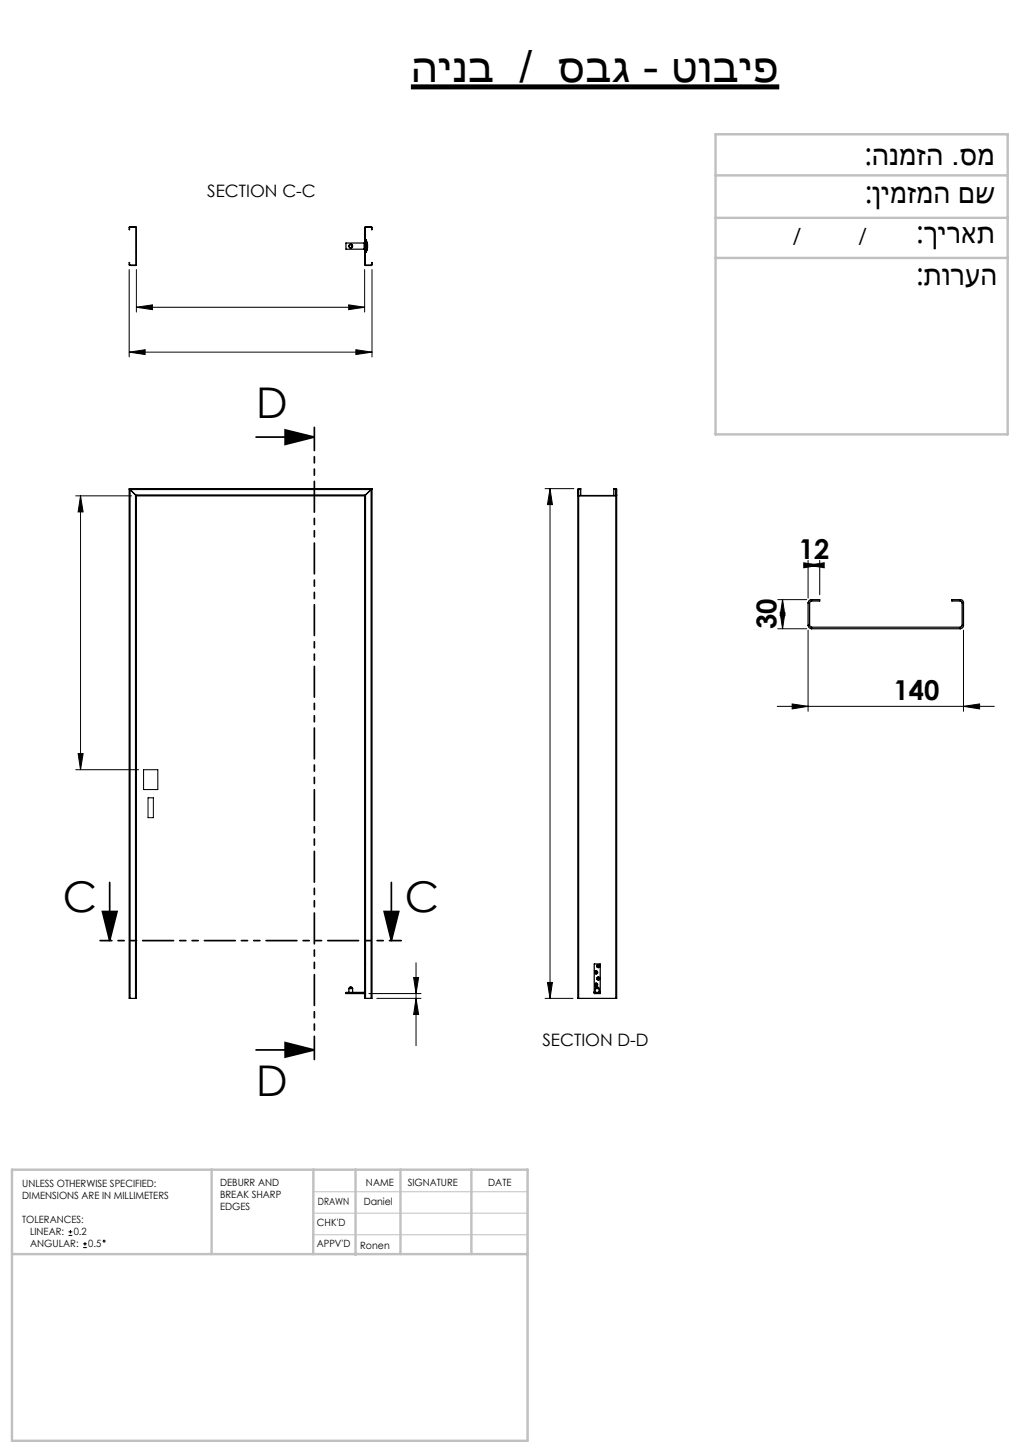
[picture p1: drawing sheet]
<svg xmlns="http://www.w3.org/2000/svg" width="210mm" height="297mm" viewBox="0 0 210 297" stroke-linecap="round" stroke-linejoin="round" font-family="sans-serif">
<path d="M84.6 17.9h75.8" fill="none" stroke="#000" stroke-width="1" stroke-linecap="butt"/>
<g fill="none" stroke="#000" stroke-width=".21">
<path d="M26.6 55.5v18M28.1 55.5v8.8M28.1 47.3h-.1M28.1 51.7l-.1 .1M75.1 55.5v8.8M75.2 54l-.1 .1M76.6 55.5v18M26.6 72.5l3.3-.5v1zM26.6 72.5h50M28.1 63.3l3.3-.5v1zM28.1 63.3h47M71.8 62.8l3.3 .5-3.3 .5z"/>
<path d="M73.3 72l3.3 .5-3.3 .5zM15.6 102.1h11.5M16.6 102.1l.5 3.3h-1zM16.6 102.1v56.4M112.2 100.6h5.9M113.2 100.6v105M113.2 100.6l.5 3.3h-1zM119 101.8v.1M123.3 102.1h-.1M165.5 115.9l3.3 .5-3.3 .5zM166.4 116.4l3.3-.5v1zM166.4 115.4v7.8"/>
<path d="M166.4 116.4h2.4M168.8 115.4v7.1M160.1 123.5h6M160.1 129.5h6M160.6 126.2h1l-.5 3.3zM161.1 123.5v6M161.1 123.5l.5 3.3h-1zM166.4 129.8v16.7M198.4 129.8v16.7M15.6 158.5h12.9M16.1 155.2h1l-.5 3.3zM29.6 158.5h2.9v4.1h-2.9z"/>
<path d="M160 145.5h44.7M163.1 145l3.3 .5-3.3 .5zM198.4 145.5l3.3-.5v1zM30.5 164.3h1.1v4.1h-1.1zM28.1 190.8v.8M85.7 198.3v17.1M76 204.6h10.7M77.6 205.6h9.1M85.2 201.3h1l-.5 3.3zM85.7 205.6l.5 3.3h-1zM112.2 205.6h5.8M112.7 202.3h1l-.5 3.3z"/>
<path d="M14.1 254.5h.8M14.1 253.7h.8M14.5 253.3v.8M17.1 257h.8M17.1 256.2h.8M17.5 255.8v.8"/>
<circle cx="21.4" cy="255.6" r=".19"/>
</g>
<path d="M52.7 90h12M58.7 88.5l6 1.5-6 1.5zM21.1 187.7h3l-1.5 6zM22.6 181.7v12M79.1 187.7h3l-1.5 6zM80.6 181.7v12M52.7 216.2h12M58.7 214.7l6 1.5-6 1.5z" fill="none" stroke="#000" stroke-width=".35"/>
<path d="M82.6 193.7h-62" fill="none" stroke="#000" stroke-width=".35" stroke-dasharray="6.3 1.3 1.3 1.3 1.3 1.3" stroke-dashoffset="3.9"/>
<path d="M64.7 88v130.2" fill="none" stroke="#000" stroke-width=".35" stroke-dasharray="6.3 1.3 1.3 1.3 1.3 1.3" stroke-dashoffset="1.6"/>
<path d="M64.4 245.5h44.2M64.4 249.9h44.2M64.4 254.3h44.2" fill="none" stroke="#c0c0c0" stroke-width=".21"/>
<path d="M147.3 36.1h60.2M147.3 27.7h60.2v61.8h-60.2zM147.3 44.9h60.2M147.3 53.1h60.2M2.5 258.3h106.1M2.5 240.9h106.1v55.9h-106.1zM43.6 240.9v17.4M64.5 240.9v17.4M73.2 240.9v17.6M82.4 240.9v17.4M97 240.9v17.4" fill="none" stroke="#c0c0c0" stroke-width=".5"/>
<g fill="#000">
<path d="M26.6 72.5l3.3-.5v1zM73.3 72l3.3 .5-3.3 .5z"/>
<path d="M28.1 63.3l3.3-.5v1zM71.8 62.8l3.3 .5-3.3 .5z"/>
<path d="M58.7 88.5l6 1.5-6 1.5zM58.7 214.7l6 1.5-6 1.5z"/>
<path d="M161.1 123.5l.5 3.3h-1zM160.6 126.2h1l-.5 3.3z"/>
<path d="M16.1 155.2h1l-.5 3.3zM16.6 102.1l.5 3.3h-1z"/>
<path d="M163.1 145l3.3 .5-3.3 .5zM198.4 145.5l3.3-.5v1zM166.4 116.4l3.3-.5v1zM165.5 115.9l3.3 .5-3.3 .5z"/>
<path d="M79.1 187.7h3l-1.5 6zM21.1 187.7h3l-1.5 6z"/>
<path d="M85.2 201.3h1l-.5 3.3zM85.7 205.6l.5 3.3h-1z"/>
<path d="M112.7 202.3h1l-.5 3.3zM113.2 100.6l.5 3.3h-1z"/>
</g>
<g fill="none" stroke="#000" stroke-width=".25">
<path d="M26.7 46.7l1.4 .1-.1 7.9-1.4-.1v-.5l.1 .5h1.3v-7.8h-1.3l-.1 .5zM75 50.1h.1M75 51.3h.1M75 50.1h-3.8v1.2h3.8M75 50.1v1.2M75.1 50.1h.1M75.1 51.3h.1M75.1 46.7l1.5 .1v.5l-.1-.5h-1.3v7.8h1.3l.1-.5-.1 .6h-1.3l-.1-.2zM75.2 50.1h.1M75.2 51.3h.1M75.3 51.4h.1M75.3 50h.1"/>
<path d="M75.3 51.4l-.1 .5 .2 .1 .2-.5M75.3 51.4l.3 .1M75.3 51.4h.3M75.3 50h.3M75.3 50v1.4M75.6 50.8h.1l-.1 .3M75.6 50.3h.1l-.1 .3M75.6 51.4v.1M75.6 49.9v.1M75.6 50v1.4M75.6 49.9l-.3 .1M75.6 49.9l-.2-.5-.2 .1 .1 .5"/>
<path d="M26.6 100.7l.2 .1M26.6 100.7v104.9h.2M26.6 100.7h.1M26.7 100.7l.1 .1M26.7 100.6l.1 .2M26.7 100.6h49.8M26.7 100.6v.1M26.8 100.8v104.8M26.8 100.8l1.1 1.1M26.8 100.8h49.6M27.9 101.9l.2 .2M27.9 101.9v103.7"/>
<path d="M27.9 101.9h47.3M28.1 102.1v103.5h-.2M28.1 102.1h47M75.1 102.1v103.5h.1M75.2 101.9l-.1 .2M75.2 101.9v103.7M76.4 100.8l-1.2 1.1M76.4 100.8v104.8M76.5 100.6l-.1 .2M76.5 100.7l-.1 .1M76.5 100.7h.1M76.5 100.6v.1"/>
<path d="M76.6 100.7v104.9h-.2M76.6 100.7l-.2 .1M119 101.9l.1 .2M119.1 100.7l-.1 .1 .1 1.3M119.1 100.7h.5M119.1 102.1h7.7M119.1 100.7v1.4M119.1 102.1v103.5M119.6 102.1v-1.5h-.5l-.1 .1v104.9h.1M126.4 102.1v-1.5h.5l.1 .2v104.8h-.2M126.4 100.7h.4M126.8 100.7l.1 .1-.1 1.3"/>
<path d="M126.8 100.7v1.4M126.8 102.1v103.5M127 101.9l-.2 .2M166.4 128.8a.72 .72 0 0 0 .7 .7M166.4 124.2h.3M166.4 128.8h.3M166.4 124.2v4.6M166.7 128.8l.1 .3 .3 .1M166.7 124.2v4.6M167.1 123.5a.66 .66 0 0 0-.7 .7M167.1 123.8l-.3 .1-.1 .3M167.1 123.5v.3"/>
<path d="M167.1 129.2v.3M167.1 123.5h1.7v.3h-1.7M167.1 129.5h30.6M167.1 129.2h30.6M197.7 123.5a.61 .61 0 0 1 .7 .7M197.7 123.8l.3 .1 .1 .3M197.7 123.5h-1.7v.3h1.7M197.7 123.5v.3M197.7 129.2v.3M198.1 128.8l-.1 .3-.3 .1M198.1 124.2h.3M198.1 128.8h.3"/>
<path d="M198.1 124.2v4.6M198.4 128.8a.66 .66 0 0 1-.7 .7M198.4 124.2v4.6M75.1 198.5h.1M123.1 199h.1M123.1 199l.1 .1M123.1 199h-.1h.1M123.2 198.9l-.1 .1M123.2 199v.1M123.2 198.9h.1M123.2 199h.1M123.2 198.9l-.1-.1 .1 .1"/>
<path d="M123.2 199.1h.1M123.2 198.9v.1M123.2 198.9l.1 .1M123.3 199h.1M26.8 205.6h1.1M71.8 203.6h.8M71.8 203.6v.8M71.9 203.5a.32 .32 0 0 1 .3-.2 .32 .32 0 0 1 .3 .2M72.6 203.6v.8M75 204.4h-3.8v.2h3.8M75 204.4v.2M75.1 204.3l-.1 .1"/>
<path d="M75.1 204.6h-.1M75.1 204.3h.1M75.2 205.6h1.2M119.1 205.6h7.7M122.3 204.3v.1M122.3 204.4h1.3M122.3 204.4v.2h1.3v-.2M122.3 204.3v-5.8h1.3v5.8M122.3 204.3h.3M122.6 203.6h.7M122.6 203.6v.8M122.7 203.5a.3 .3 0 0 1 .3-.2 .3 .3 0 0 1 .3 .2"/>
<path d="M122.7 202.8h.1M122.7 202.7h.1M122.7 202.7v.1M122.7 200.3h.1M122.7 200.3h-.1h.1M122.7 202.7h-.1l.1 .1M122.7 200.2v.1M122.7 200.2h.1M122.7 200.2v-.1l.1 .1M122.7 200.3v.1l.1-.1M122.7 202.8v.1l.1-.1M122.7 200.2h.2l-.1 .1"/>
<path d="M122.7 202.9h.1M122.7 200.4h.1M122.8 202.7h.1M122.8 202.7h-.1M122.8 202.8h.1M122.8 202.7v.1M122.8 200.2v.1M122.8 200.2h.1M122.8 200.3h.1M122.8 202.7l.1 .1h-.1M123.1 201.5v.1M123.1 201.6h.1"/>
<path d="M123.1 201.5h.1M123.2 201.5h.1M123.2 201.5h-.1M123.2 201.5h-.2h.1M123.2 201.6h.1M123.2 201.5v-.1v.2M123.3 201.5h.1M123.3 201.5l-.1 .1M123.3 203.5l-.7 .1M123.3 203.5v.1M123.3 203.6v.8M123.3 204.3h.3"/>
<path d="M123.6 204.3v.1"/>
<circle cx="72.2" cy="50.7" r=".38"/>
<circle cx="72.2" cy="50.7" r=".34"/>
<circle cx="72.2" cy="50.7" r=".31"/>
<circle cx="123.2" cy="199" r=".32"/>
<circle cx="123.2" cy="199" r=".28"/>
<circle cx="122.7" cy="200.3" r=".32"/>
<circle cx="122.7" cy="202.8" r=".32"/>
<circle cx="122.7" cy="202.8" r=".29"/>
<circle cx="122.7" cy="200.3" r=".29"/>
<circle cx="123.2" cy="201.5" r=".28"/>
<circle cx="123.2" cy="201.5" r=".31"/>
</g>
<text font-size="9.2" x="84.6" y="16.9">הינב / סבג - טוביפ</text>
<g font-size="8.7">
<text x="52.7" y="86.2">D</text>
<text x="13" y="187.9">C</text>
<text x="83.4" y="187.9">C</text>
<text x="52.7" y="225.7">D</text>
</g>
<g font-size="6.3">
<text x="177.9" y="34">:הנמזה .סמ</text>
<text x="178" y="41.7">:ןימזמה םש</text>
<text x="188.6" y="50">:ךיראת</text>
<text x="188.6" y="58.7">:תורעה</text>
</g>
<g font-size="5.6">
<text x="164.4" y="115.1">12</text>
<text x="159.9" y="129.6" transform="rotate(-90 159.9 129.6)">30</text>
<text x="184" y="144.2">140</text>
</g>
<g font-size="4.2">
<text x="163.2" y="50">/</text>
<text x="176.7" y="50">/</text>
</g>
<g font-size="3.5">
<text x="42.7" y="40.5">SECTION C-C</text>
<text x="111.7" y="215.5">SECTION D-D</text>
</g>
<g font-size="2.1">
<text x="4.6" y="244.4">UNLESS OTHERWISE SPECIFIED:</text>
<text x="45.3" y="244.3">DEBURR AND</text>
<text x="75.4" y="244.3">NAME</text>
<text x="83.9" y="244.3">SIGNATURE</text>
<text x="100.5" y="244.3">DATE</text>
<text x="4.6" y="246.9">DIMENSIONS ARE IN MILLIMETERS</text>
<text x="4.6" y="251.9">TOLERANCES:</text>
<text x="45.3" y="246.8">BREAK SHARP</text>
<text x="45.3" y="249.3">EDGES</text>
<text x="65.4" y="248.2">DRAWN</text>
<text x="74.9" y="248.2">Daniel</text>
<text x="6.2" y="254.4">LINEAR:</text>
<text x="6.2" y="256.9">ANGULAR:</text>
<text x="15.2" y="254.4">0.2</text>
<text x="18.2" y="256.9">0.5</text>
<text x="65.2" y="256.8">APPV'D</text>
<text x="65.3" y="252.6">CHK'D</text>
<text x="74.2" y="257.2">Ronen</text>
</g>
</svg>
